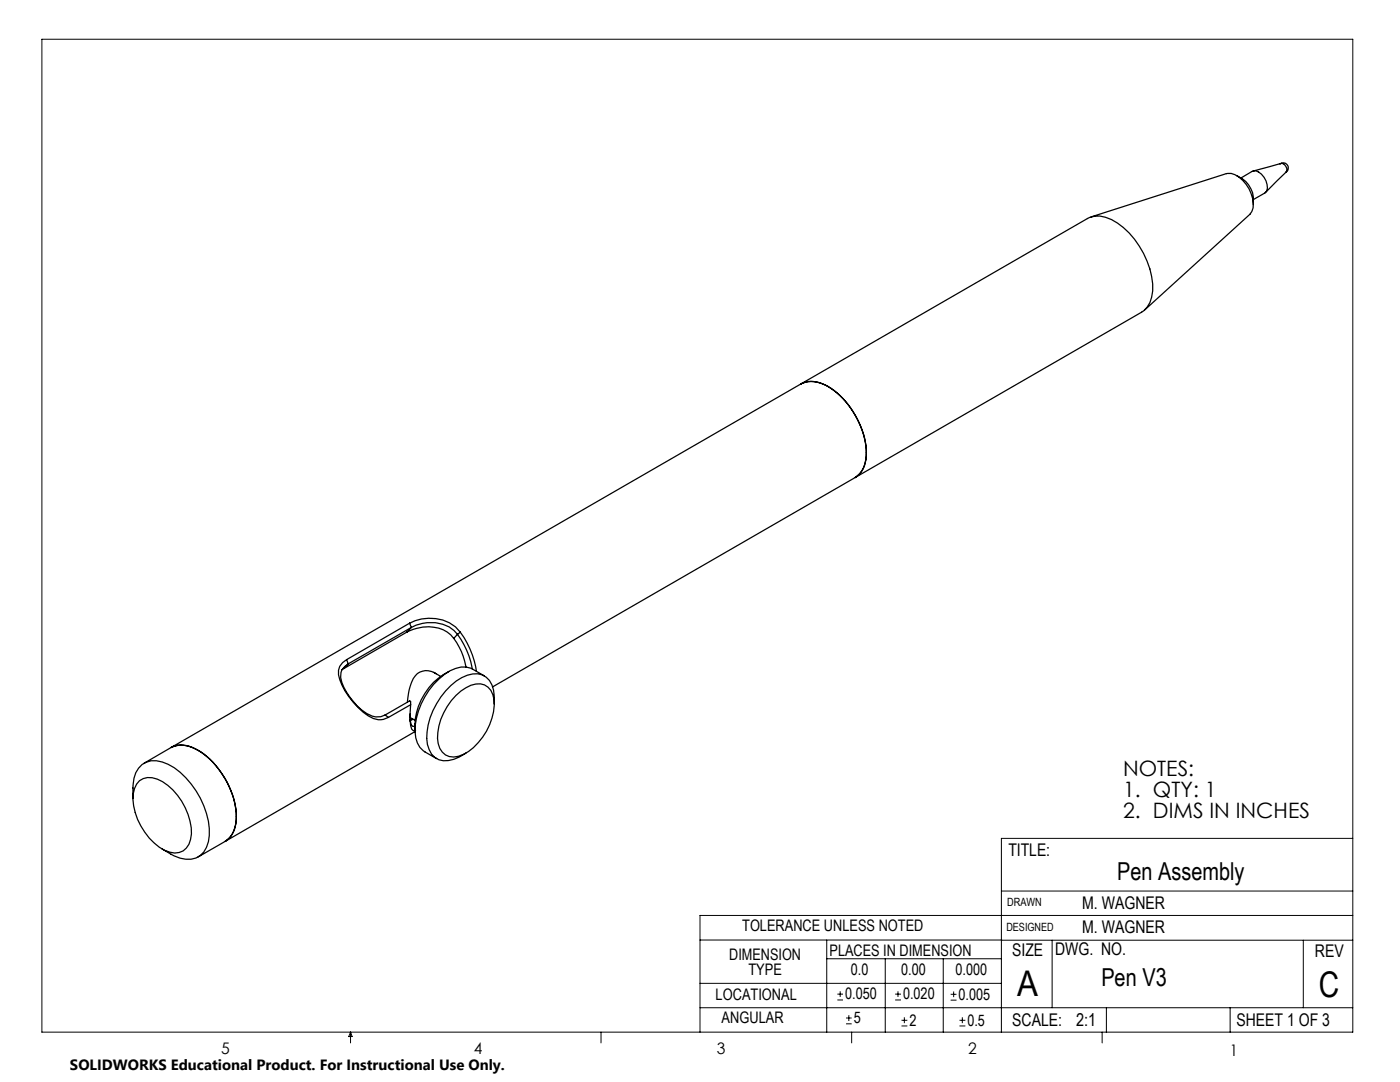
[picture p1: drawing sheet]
<svg xmlns="http://www.w3.org/2000/svg" width="279mm" height="216mm" viewBox="0 0 279 216" stroke-linecap="round" stroke-linejoin="round" font-family="sans-serif">
<g fill="none" stroke="#000" stroke-width=".2">
<path d="M8.4 7.8h261.6v198.2h-261.6zM199.8 177.8h70.2M270 167.3h-70.2v38.7M139.7 187.6h60.2M139.7 196.2h60.1M165 187.6v18.4M165 191.3h34.8M167.1 199.5h1.1M167.1 198.4h1.1M167.7 197.8v1.1M176.7 191.3v14.7M178.6 199.5h1.2"/>
<path d="M178.6 198.4h1.2M179.2 197.8v1.1M188.2 191.3v14.7M189.7 199.6h1.2M189.7 198.4h1.2M190.3 197.8v1.2M199.8 187.6h70.2M210 187.6v13.5M260.1 187.6v13.5M270 182.7h-130.3v23.3M70 206v2.1M70 206l.3 .8h-.7z"/>
<path d="M119.9 206v2.1M139.7 201.1h130.3M168.8 204.3h1.2M168.8 203.1h1.2M169.4 202.6v1.1M170 206v2.1M179.9 204.7h1.2M179.9 203.6h1.2M180.5 203v1.2M191.5 204.7h1.2M191.5 203.6h1.2M192.1 203v1.2"/>
<path d="M220 206v2.1M220.8 201.1v4.9M245.5 201.1v4.9"/>
</g>
<g fill="none" stroke="#000" stroke-width=".25">
<path d="M246.8 35a5.3 5.3 0 0 1 3.3 5.8M247.7 35.5l2.2-1.3a1.52 1.52 0 0 1 1.8 .5 3.5 3.5 0 0 1 1.1 3.4l-.3 .4-2.4 1.3M250.2 34.1l5.5-1.5a1.24 1.24 0 0 1 1 1.7l-4.1 4.1M255.4 32.7a1.01 1.01 0 0 1 1.5 .2 1.01 1.01 0 0 1-.3 1.5M217.7 43.3l27.1-8.7a4 4 0 0 1 3.9 2.2 5.8 5.8 0 0 1 1.1 5.4l-.4 .6-20.9 19M159.9 76.6a6.2 6.2 0 0 1 6.6 1.3 17.1 17.1 0 0 1 6.4 12.4 5.5 5.5 0 0 1-2.2 5M159.9 76.6a5.8 5.8 0 0 1 6 .9 17 17 0 0 1 7 13.5 5.2 5.2 0 0 1-2.2 4.3M159.9 76.6l57.1-33a4.9 4.9 0 0 1 4.8 .2 16.6 16.6 0 0 1 8.2 14.2 5.2 5.2 0 0 1-2.2 4.3l-57.1 33M159.9 76.6l-125.8 72.6M170.7 95.3l-72.4 41.8M68.7 133.4l-.4 .2M69.2 131.6a2.94 2.94 0 0 0-1.4 4 14.7 14.7 0 0 0 6.7 7.8 3.4 3.4 0 0 0 3-.2"/>
<path d="M69.2 131.6l.3 .9M69.5 132.5a2.72 2.72 0 0 0-1.3 3.7 13.5 13.5 0 0 0 5 6.2 3.5 3.5 0 0 0 3.7 .3M69.5 132.5l-.8 .9M81.2 126.1a7.8 7.8 0 0 1 8.8 .6l.6 .7M81.2 126.1l-12.5 7.3M81.7 124.4a8.6 8.6 0 0 1 9.2 .7l1 1.1M81.7 124.4l-12.5 7.2M81.7 124.4l.4 .8M82.1 125.2a7.8 7.8 0 0 1 8.5 .6l.7 .8M82.1 125.2l-12.6 7.3M82.1 125.2l-.9 .9M86.6 134.2l1.3 .8"/>
<path d="M87 134.4a3.1 3.1 0 0 0-4.9 1.8l-.5 1.6-.3 2.3M89.6 134a12.6 12.6 0 0 0-6.8 11.7M90.6 127.4l.5 .8a13.5 13.5 0 0 1 1.9 4.9M91 138.8a7 7 0 0 1 4.9-2.3 3.2 3.2 0 0 1 2.7 3.1 12 12 0 0 1-6.1 10.9 3.2 3.2 0 0 1-5-2.1 11.6 11.6 0 0 1 3.5-9.6zM91.3 126.6a16.4 16.4 0 0 1 3 6.9M91.3 126.6l-.7 .8M91.9 126.2a17.3 17.3 0 0 1 3.2 7.7M91.9 126.2l-.6 .4M96.7 134.9a6.3 6.3 0 0 0-4.7-1.8 11.1 11.1 0 0 0-7.2 6 12.6 12.6 0 0 0-1.8 8.1 4 4 0 0 0 1.8 2.8l2.3 1.4M26.5 159.3a12.5 12.5 0 0 1 .6-5.1 4.1 4.1 0 0 1 5.3-2.2 13.9 13.9 0 0 1 7.6 7.2 13.4 13.4 0 0 1 1.6 8.8 4.1 4.1 0 0 1-5.7 3.2l-1.2-.4-2.4-1.4M27.8 155.8a3.8 3.8 0 0 1 4.6 .2 12.7 12.7 0 0 1 5.8 10.4 3.7 3.7 0 0 1-2.5 3.7 5.6 5.6 0 0 1-4.9-1.9 12.3 12.3 0 0 1-4.2-9.8l.2-1.1 .5-.8zM34.1 149.2a5.2 5.2 0 0 1 5.4 .5 16.7 16.7 0 0 1 7.7 13.2 5.5 5.5 0 0 1-2.3 5"/>
<path d="M34.1 149.2a4.8 4.8 0 0 1 4.8 .2 16.6 16.6 0 0 1 8.3 14.2 5.3 5.3 0 0 1-2.3 4.3M34.1 149.2l-5.3 3.1M76.9 142.7l.6 .5M81.8 142.5a3.4 3.4 0 0 0 .6 2.5l.4-.1M81.9 143.2l1 .6M82 140.6a11.7 11.7 0 0 0 .2 4.9l.3 .3h.4M82 140.6l-4.5 2.6M82 140.6v-.6l-.2-.2-4.9 2.9M82.2 143.4l-.3 .2M82.4 143.5l-.6 .4M82.8 146l-37.9 21.9M98.6 140.5a6.2 6.2 0 0 0-1.6-5.4 4.2 4.2 0 0 0-4.9 .1 14.8 14.8 0 0 0-6.9 12.2 4.7 4.7 0 0 0 2.4 4.2 6.5 6.5 0 0 0 5.4-1.3"/>
<path d="M44.9 167.9l-5.4 3.1"/>
</g>
<g font-size="7.1">
<text x="203" y="198.7">A</text>
<text x="263.2" y="198.9">C</text>
</g>
<g font-size="4.9">
<text x="223" y="175.7">Pen Assembly</text>
<text x="219.8" y="196.7">Pen V3</text>
</g>
<g font-size="4.2">
<text x="224.2" y="154.8">NOTES:</text>
<text x="224.2" y="158.9">1. QTY: 1</text>
<text x="224.2" y="163.1">2. DIMS IN INCHES</text>
</g>
<g font-size="3.5">
<text x="201.2" y="170.7">TITLE:</text>
<text x="216" y="181.4">M. WAGNER</text>
<text x="202" y="190.7">SIZE</text>
<text x="210.6" y="190.6">DWG. NO.</text>
<text x="216" y="186.2">M. WAGNER</text>
<text x="262.4" y="190.9">REV</text>
<text x="202" y="204.6">SCALE:</text>
<text x="214.7" y="204.6">2:1</text>
<text x="246.8" y="204.6">SHEET 1 OF 3</text>
</g>
<g font-size="3.2">
<text x="148.1" y="185.7">TOLERANCE UNLESS NOTED</text>
<text x="145.5" y="191.5">DIMENSION</text>
<text x="165.6" y="190.7">PLACES IN DIMENSION</text>
<text x="149.4" y="194.6">TYPE</text>
<text x="169.8" y="194.6">0.0</text>
<text x="179.8" y="194.6">0.00</text>
<text x="190.7" y="194.6">0.000</text>
<text x="142.8" y="199.4">LOCATIONAL</text>
<text x="168.7" y="199.4">0.050</text>
<text x="180.2" y="199.4">0.020</text>
<text x="191.3" y="199.5">0.005</text>
<text x="144" y="204.2">ANGULAR</text>
<text x="170.4" y="204.2">5</text>
<text x="181.5" y="204.6">2</text>
<text x="193.1" y="204.6">0.5</text>
<text x="44.2" y="210.4">5</text>
<text x="94.6" y="210.3">4</text>
<text x="143.1" y="210.4">3</text>
<text x="193.2" y="210.3">2</text>
<text x="245.4" y="210.6">1</text>
</g>
<text font-size="3" x="14" y="213.5">SOLIDWORKS Educational Product. For Instructional Use Only.</text>
<g font-size="2.3">
<text x="200.8" y="185.7">DESIGNED</text>
<text x="201" y="180.9">DRAWN</text>
</g>
</svg>
